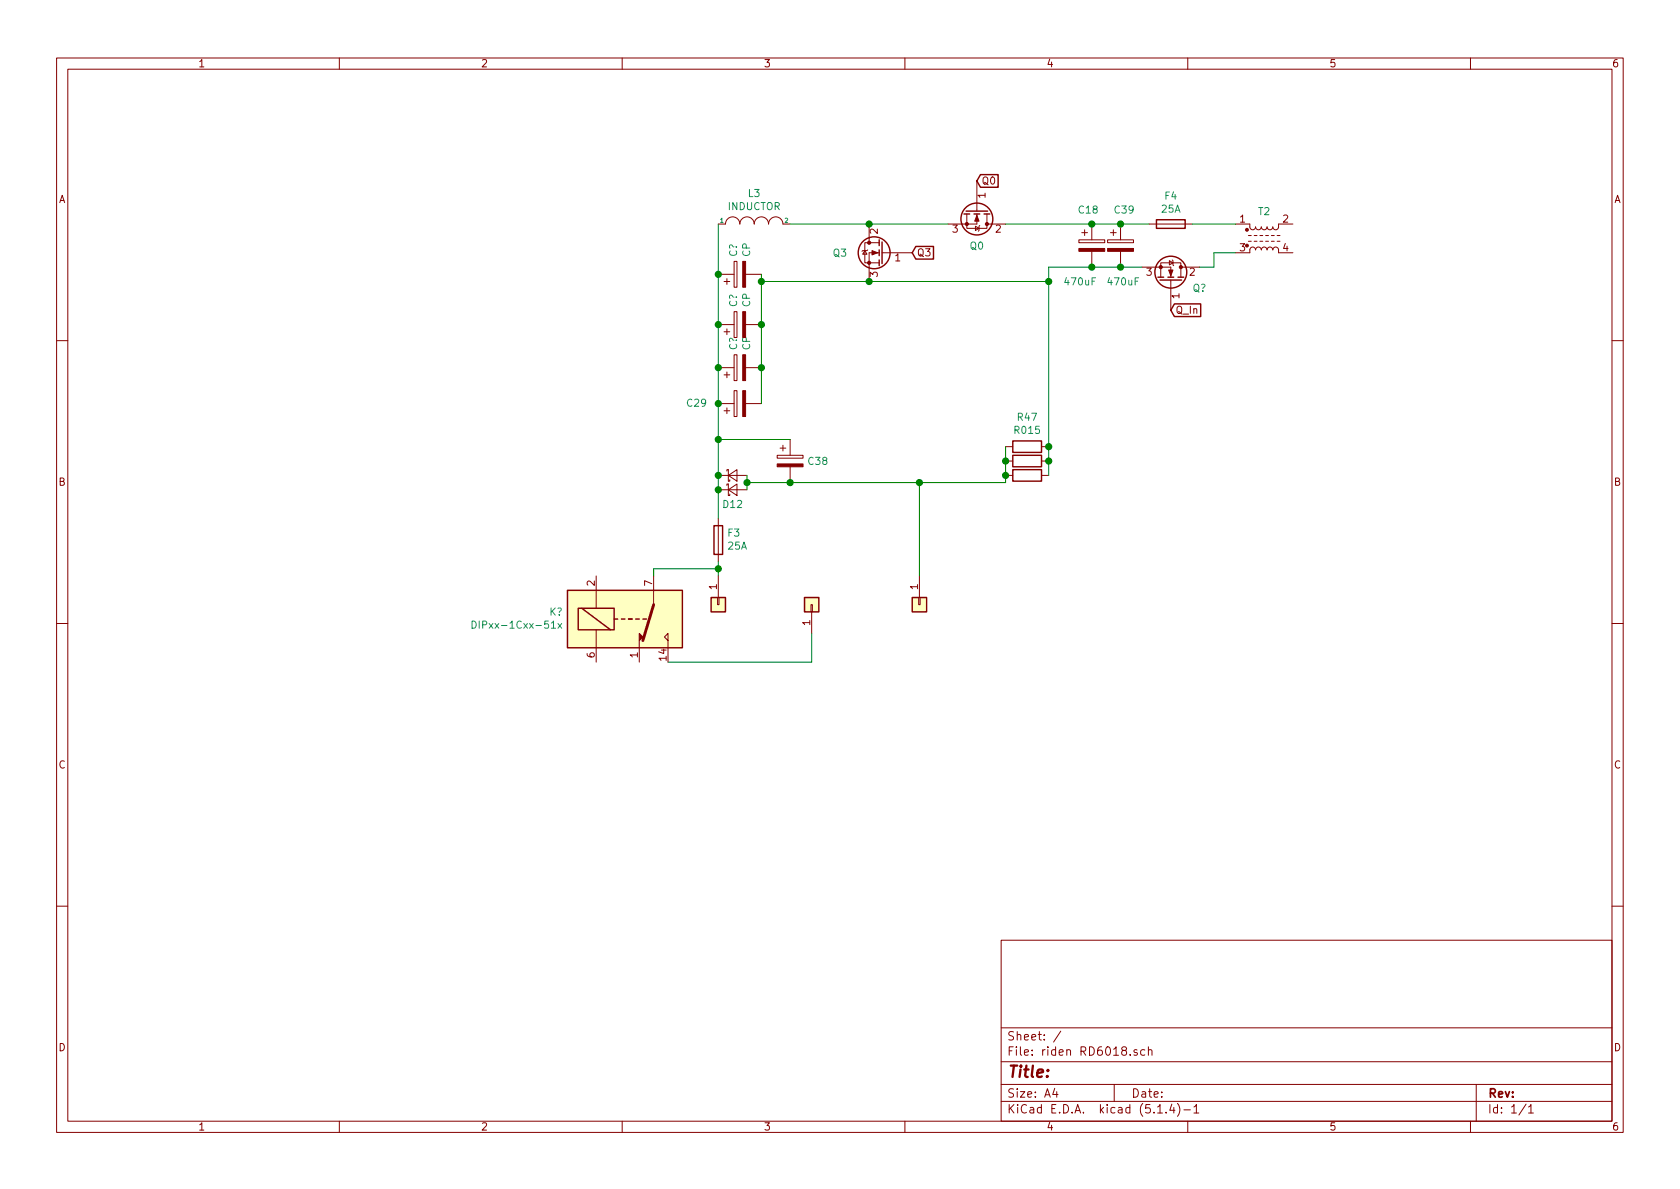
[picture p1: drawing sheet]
EESchema Schematic File Version 4
EELAYER 30 0
EELAYER END
$Descr A4 11693 8268
encoding utf-8
Sheet 1 1
Title ""
Date ""
Rev ""
Comp ""
Comment1 ""
Comment2 ""
Comment3 ""
Comment4 ""
$EndDescr
$Comp
L Device:Q_NMOS_GDS Q0
U 1 1
P 6800 1450
F 0 "Q0" V 7051 1450 50  0000 C CNN
F 1 "Q_NMOS_GDS" V 7142 1450 50  0001 C CNN
F 2 "" H 7000 1550 50  0001 C CNN
F 3 "~" H 6800 1450 50  0001 C CNN
	1    6800 1450
	0    1    1    0   
$EndComp
$Comp
L Device:Q_NMOS_GDS Q3
U 1 1
P 6150 1750
F 0 "Q3" H 6400 1750 50  0000 L CNN
F 1 "Q_NMOS_GDS" H 6100 2100 50  0001 L CNN
F 2 "" H 6350 1850 50  0001 C CNN
F 3 "~" H 6150 1750 50  0001 C CNN
	1    6150 1750
	-1   0    0    -1  
$EndComp
$Comp
L Device:Q_NMOS_GDS Q?
U 1 1
P 8150 1950
F 0 "Q?" V 8100 2150 50  0000 C CNN
F 1 "Q_NMOS_GDS" H 8356 1905 50  0001 L CNN
F 2 "" H 8350 2050 50  0001 C CNN
F 3 "~" H 8150 1950 50  0001 C CNN
	1    8150 1950
	0    1    -1   0   
$EndComp
$Comp
L pspice:INDUCTOR L3
U 1 1
P 5250 1550
F 0 "L3" H 5250 1765 50  0000 C CNN
F 1 "INDUCTOR" H 5250 1674 50  0000 C CNN
F 2 "" H 5250 1550 50  0001 C CNN
F 3 "~" H 5250 1550 50  0001 C CNN
	1    5250 1550
	1    0    0    -1  
$EndComp
$Comp
L Device:L_Core_Ferrite_Coupled T2
U 1 1
P 8800 1650
F 0 "T2" H 8800 1839 50  0000 C CNN
F 1 "L_Core_Ferrite_Coupled" H 8800 1840 50  0001 C CNN
F 2 "" H 8800 1650 50  0001 C CNN
F 3 "~" H 8800 1650 50  0001 C CNN
	1    8800 1650
	1    0    0    -1  
$EndComp
$Comp
L Device:CP C?
U 1 1
P 5150 2250
F 0 "C?" H 5268 2296 50  0000 L CNN
F 1 "CP" H 5268 2205 50  0000 L CNN
F 2 "" H 5188 2100 50  0001 C CNN
F 3 "~" H 5150 2250 50  0001 C CNN
	1    5150 2250
	0    -1   -1   0   
$EndComp
$Comp
L Device:CP C?
U 1 1
P 5150 1900
F 0 "C?" H 5268 1946 50  0000 L CNN
F 1 "CP" H 5268 1855 50  0000 L CNN
F 2 "" H 5188 1750 50  0001 C CNN
F 3 "~" H 5150 1900 50  0001 C CNN
	1    5150 1900
	0    -1   -1   0   
$EndComp
$Comp
L Device:CP C?
U 1 1
P 5150 2550
F 0 "C?" H 5268 2596 50  0000 L CNN
F 1 "CP" H 5268 2505 50  0000 L CNN
F 2 "" H 5188 2400 50  0001 C CNN
F 3 "~" H 5150 2550 50  0001 C CNN
	1    5150 2550
	0    -1   -1   0   
$EndComp
$Comp
L Device:Fuse F4
U 1 1
P 8150 1550
F 0 "F4" V 7953 1550 50  0000 C CNN
F 1 "25A" V 8044 1550 50  0000 C CNN
F 2 "" V 8080 1550 50  0001 C CNN
F 3 "~" H 8150 1550 50  0001 C CNN
	1    8150 1550
	0    1    1    0   
$EndComp
$Comp
L Device:CP C39
U 1 1
P 7800 1700
F 0 "C39" H 7750 1950 50  0000 L CNN
F 1 "470uF" H 7700 1450 50  0000 L CNN
F 2 "" H 7838 1550 50  0001 C CNN
F 3 "~" H 7800 1700 50  0001 C CNN
	1    7800 1700
	1    0    0    -1  
$EndComp
$Comp
L Device:CP C18
U 1 1
P 7600 1700
F 0 "C18" H 7500 1950 50  0000 L CNN
F 1 "470uF" H 7400 1450 50  0000 L CNN
F 2 "" H 7638 1550 50  0001 C CNN
F 3 "~" H 7600 1700 50  0001 C CNN
	1    7600 1700
	1    0    0    -1  
$EndComp
Wire Wire Line
	8600 1550 8300 1550
Wire Wire Line
	8000 1550 7800 1550
Wire Wire Line
	7800 1550 7600 1550
Connection ~ 7800 1550
Wire Wire Line
	7600 1550 7000 1550
Connection ~ 7600 1550
Wire Wire Line
	7800 1850 7600 1850
Wire Wire Line
	7600 1850 7300 1850
Connection ~ 7600 1850
Wire Wire Line
	8350 1850 8450 1850
Wire Wire Line
	8450 1850 8450 1750
Wire Wire Line
	8450 1750 8600 1750
Wire Wire Line
	7800 1850 7950 1850
Connection ~ 7800 1850
Wire Wire Line
	6600 1550 6050 1550
Connection ~ 5000 1900
Wire Wire Line
	5000 1900 5000 2250
Connection ~ 5000 2250
Wire Wire Line
	5000 2250 5000 2550
Connection ~ 5000 2550
$Comp
L Connector_Generic:Conn_01x01 J?
U 1 1
P 5000 4200
F 0 "J?" V 4872 4280 50  0001 L CNN
F 1 "Conn_01x01" V 4963 4280 50  0001 L CNN
F 2 "" H 5000 4200 50  0001 C CNN
F 3 "~" H 5000 4200 50  0001 C CNN
	1    5000 4200
	0    1    1    0   
$EndComp
$Comp
L Connector_Generic:Conn_01x01 J?
U 1 1
P 5650 4200
F 0 "J?" V 5614 4112 50  0001 R CNN
F 1 "Conn_01x01" V 5523 4112 50  0001 R CNN
F 2 "" H 5650 4200 50  0001 C CNN
F 3 "~" H 5650 4200 50  0001 C CNN
	1    5650 4200
	0    -1   -1   0   
$EndComp
$Comp
L Connector_Generic:Conn_01x01 J?
U 1 1
P 6400 4200
F 0 "J?" V 6272 4280 50  0001 L CNN
F 1 "Conn_01x01" V 6363 4280 50  0001 L CNN
F 2 "" H 6400 4200 50  0001 C CNN
F 3 "~" H 6400 4200 50  0001 C CNN
	1    6400 4200
	0    1    1    0   
$EndComp
$Comp
L Device:Fuse F3
U 1 1
P 5000 3750
F 0 "F3" H 4940 3704 50  0000 R CNN
F 1 "25A" H 4940 3795 50  0000 R CNN
F 2 "" V 4930 3750 50  0001 C CNN
F 3 "~" H 5000 3750 50  0001 C CNN
	1    5000 3750
	-1   0    0    1   
$EndComp
$Comp
L Device:D_Schottky_Small D12
U 1 1
P 5100 3300
F 0 "D12" H 5100 3100 50  0000 C CNN
F 1 "D_Schottky_Small" H 5100 3414 50  0001 C CNN
F 2 "" V 5100 3300 50  0001 C CNN
F 3 "~" V 5100 3300 50  0001 C CNN
	1    5100 3300
	1    0    0    -1  
$EndComp
$Comp
L Device:D_Schottky_Small D?
U 1 1
P 5100 3400
F 0 "D?" H 5100 3605 50  0001 C CNN
F 1 "D_Schottky_Small" H 5100 3514 50  0001 C CNN
F 2 "" V 5100 3400 50  0001 C CNN
F 3 "~" V 5100 3400 50  0001 C CNN
	1    5100 3400
	1    0    0    -1  
$EndComp
Wire Wire Line
	5200 3300 5200 3350
Wire Wire Line
	7300 1850 7300 1950
$Comp
L Device:CP C38
U 1 1
P 5500 3200
F 0 "C38" H 5618 3200 50  0000 L CNN
F 1 "CP" H 5618 3155 50  0001 L CNN
F 2 "" H 5538 3050 50  0001 C CNN
F 3 "~" H 5500 3200 50  0001 C CNN
	1    5500 3200
	1    0    0    -1  
$EndComp
$Comp
L Device:R R47
U 1 1
P 7150 3100
F 0 "R47" V 6943 3100 50  0000 C CNN
F 1 "R015" V 7034 3100 50  0000 C CNN
F 2 "" V 7080 3100 50  0001 C CNN
F 3 "~" H 7150 3100 50  0001 C CNN
	1    7150 3100
	0    1    1    0   
$EndComp
$Comp
L Device:R R?
U 1 1
P 7150 3200
F 0 "R?" V 6943 3200 50  0001 C CNN
F 1 "R" V 7034 3200 50  0001 C CNN
F 2 "" V 7080 3200 50  0001 C CNN
F 3 "~" H 7150 3200 50  0001 C CNN
	1    7150 3200
	0    1    1    0   
$EndComp
$Comp
L Device:R R?
U 1 1
P 7150 3300
F 0 "R?" V 6943 3300 50  0001 C CNN
F 1 "R" V 7034 3300 50  0001 C CNN
F 2 "" V 7080 3300 50  0001 C CNN
F 3 "~" H 7150 3300 50  0001 C CNN
	1    7150 3300
	0    1    1    0   
$EndComp
Wire Wire Line
	7000 3350 6400 3350
Wire Wire Line
	7300 3300 7300 3200
Connection ~ 7300 3100
Connection ~ 7300 3200
Wire Wire Line
	7300 3200 7300 3100
Wire Wire Line
	7000 3300 7000 3200
Connection ~ 7000 3200
Wire Wire Line
	7000 3200 7000 3100
$Comp
L Device:CP C29
U 1 1
P 5150 2800
F 0 "C29" V 5150 3100 50  0000 C CNN
F 1 "CP" H 5268 2755 50  0001 L CNN
F 2 "" H 5188 2650 50  0001 C CNN
F 3 "~" H 5150 2800 50  0001 C CNN
	1    5150 2800
	0    -1   -1   0   
$EndComp
Connection ~ 6400 3350
Connection ~ 5000 3300
Connection ~ 5000 3400
Wire Wire Line
	5000 3400 5000 3600
Wire Wire Line
	5000 3300 5000 3400
Connection ~ 5200 3350
Wire Wire Line
	5200 3350 5200 3400
Wire Wire Line
	6400 4000 6400 3350
Wire Wire Line
	7000 3350 7000 3300
Connection ~ 7000 3300
Wire Wire Line
	5200 3350 5500 3350
Wire Wire Line
	5000 1550 5000 1900
Connection ~ 5300 2250
Wire Wire Line
	5300 2250 5300 1950
Wire Wire Line
	5000 2550 5000 2800
Connection ~ 5500 3350
Wire Wire Line
	5500 3350 6400 3350
Wire Wire Line
	5500 3050 5000 3050
Connection ~ 5000 3050
Wire Wire Line
	5000 3050 5000 3300
Wire Wire Line
	5300 2250 5300 2550
Connection ~ 5000 2800
Wire Wire Line
	5000 2800 5000 3050
Wire Wire Line
	5300 2800 5300 2550
Connection ~ 5300 2550
Connection ~ 6050 1550
Wire Wire Line
	6050 1550 5500 1550
Wire Wire Line
	6050 1950 7300 1950
Connection ~ 7300 1950
Wire Wire Line
	7300 1950 7300 3100
Wire Wire Line
	6050 1950 5300 1950
Connection ~ 6050 1950
Connection ~ 5300 1950
Wire Wire Line
	5300 1950 5300 1900
$Comp
L Relay:DIPxx-1Cxx-51x K?
U 1 1
P 4350 4300
F 0 "K?" H 3921 4254 50  0000 R CNN
F 1 "DIPxx-1Cxx-51x" H 3921 4345 50  0000 R CNN
F 2 "Relay_THT:Relay_StandexMeder_DIP_LowProfile" H 4800 4250 50  0001 L CNN
F 3 "https://standexelectronics.com/wp-content/uploads/datasheet_reed_relay_DIP.pdf" H 4350 4300 50  0001 C CNN
	1    4350 4300
	1    0    0    1   
$EndComp
Connection ~ 5000 3950
Wire Wire Line
	5000 3900 5000 3950
Wire Wire Line
	5000 3950 4550 3950
Wire Wire Line
	4550 3950 4550 4000
Wire Wire Line
	5000 3950 5000 4000
Wire Wire Line
	5650 4400 5650 4600
Wire Wire Line
	4650 4600 5650 4600
Text GLabel 6800 1250 2    50   Input ~ 0
Q0
Text GLabel 6350 1750 2    50   Input ~ 0
Q3
Text GLabel 8150 2150 2    50   Input ~ 0
Q_In
$EndSCHEMATC
